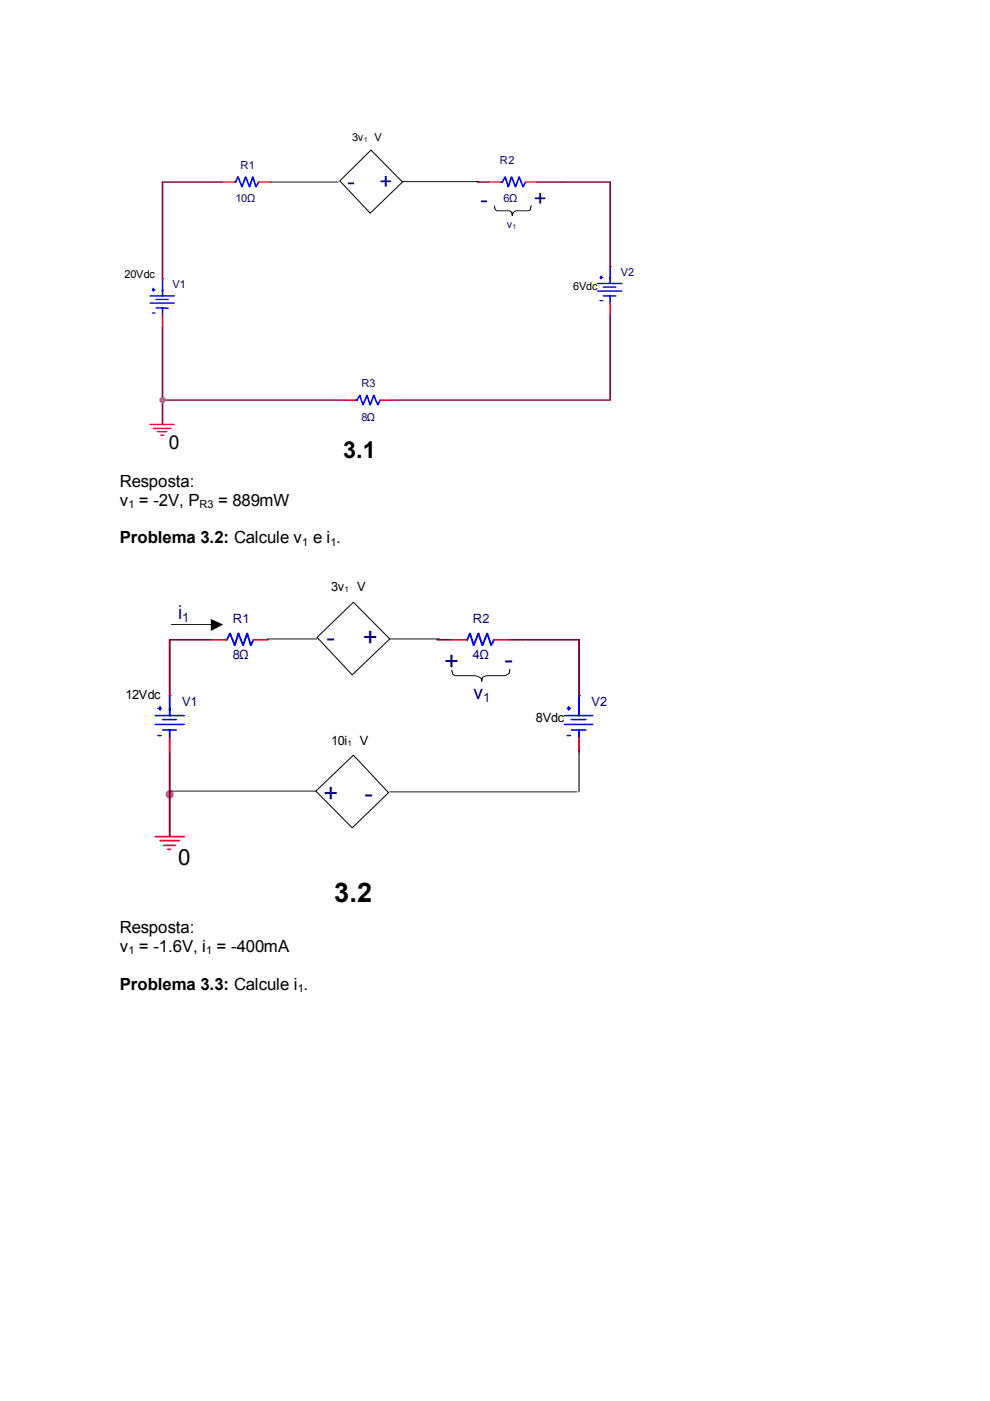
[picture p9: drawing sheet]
<svg xmlns="http://www.w3.org/2000/svg" width="210mm" height="297mm" viewBox="0 0 210 297" stroke-linecap="round" stroke-linejoin="round" font-family="sans-serif">
<path d="M47.2 38.6h-12.7v20.5M101.2 38.6h2.3M113.9 38.6h15.5v17.9M34.5 69.4v20.6M129.4 66.8v18h-46.3M34.5 84.8h38.5" fill="none" stroke="#800040" stroke-width=".32"/>
<g fill="none" stroke="#00f" stroke-width=".32">
<path d="M49.8 38.6h.2l.5-1.1 .8 2.1 .8-2.1 .8 2.1 .7-2.1 .7 2.1 .6-1M106.2 38.6h.3l.6-1.1 .7 2.1 .7-2.1 .8 2.1 .8-2.1 .8 2.1 .5-1M34.5 59.1v3.6M127.3 58.8h.5M127.4 58.6v.5M129.4 56.5v3.6M31.8 62.7h5.1M31.8 64.3h5.1M32.3 61.5h.6M32.3 66.4h.6M32.5 61.1v.6M33.1 63.5h2.5"/>
<path d="M33.1 65.3l2.5 .1M34.5 65.3v1.5M126.7 61.7h5.1M126.7 60.1h5.1M127.3 63.7h.5M127.9 60.9h2.7M127.9 62.7h2.7M129.4 62.7v1.6M75.4 84.8h.3l.6-1 .7 2 .8-2 .7 2 .7-2 .9 2 .5-1"/>
</g>
<g fill="none" stroke="#f00" stroke-width=".32">
<path d="M47.2 38.6h2.6M54.9 38.6h2.5M103.5 38.6h2.7M111.4 38.6h2.5M34.5 59.1h.1M129.4 56.5h.1M34.5 66.8v2.6M129.4 64.3v2.5M31.8 90h5.1M32.5 90.8h3.7M33.4 91.5h1.9M34.1 92.3h.5"/>
<path d="M73 84.8h2.4M80.6 84.8h2.5"/>
</g>
<circle cx="34.5" cy="84.8" r=".55" fill="#f0f" stroke="#f0f" stroke-width=".32"/>
<path d="M57.4 38.6h14.3M85.1 38.5h16.4" fill="none" stroke="#000" stroke-width=".21"/>
<path d="M72.1 38.3l6.6-6.5 6.6 6.8-6.8 6.6z" fill-rule="evenodd" fill="#fff" stroke="#000" stroke-width=".21"/>
<path d="M112.6 43.6l-.2 .8-.1 .2-3 .1-.5 .3-.2 .7-.1-.7-.4-.3h-2.8l-.3-.3-.2-.7" fill="none" stroke="#000" stroke-width=".21"/>
<g fill="none" stroke="#00f" stroke-width=".37">
<path d="M47.9 135.6h.2l.7-1.3 1 2.5 .7-2.5 1.1 2.5 .8-2.5 .8 2.5 .6-1.2M98.8 135.6h.3l.6-1.3 .7 2.5 1-2.5 .9 2.5 1-2.5 .8 2.5 .6-1.2M32.9 153.6h6.1M32.9 151.7h6.1M33.5 150.2h.6M33.5 156h.6M34 149.9v.6M34.5 152.6h2.8M34.5 154.8h2.8M36 147.5v4.2M36 154.8v1.7M119.7 153.6h5.9"/>
<path d="M119.7 151.7h5.9M120.3 150.2h.6M120.3 156h.6M120.6 149.9v.6M121.2 152.6h3M121.2 154.8h3M122.8 147.5v4.2M122.8 154.8v1.7"/>
</g>
<path d="M44.9 135.6h3M53.8 135.6h3M95.8 135.6h3M104.7 135.6h3.1M36 147.5h.1M36 156.5v2.9M122.8 147.5h.1M122.8 156.5v2.9M32.9 177.4h6.1M34 178.2h4M34.7 179.2h2.5M35.6 180.1h.6" fill="none" stroke="#f00" stroke-width=".37"/>
<path d="M44.9 135.6h-8.9v11.9M92.7 135.6h3.1M107.8 135.6h15v11.9M36 159.4v18" fill="none" stroke="#800040" stroke-width=".37"/>
<circle cx="36" cy="168.4" r=".7" fill="#f0f" stroke="#f0f" stroke-width=".37"/>
<g fill="#fff" stroke="#000" stroke-width=".21">
<path d="M67.2 135.1l7.7-7.4 7.7 7.8-7.9 7.6z" fill-rule="evenodd"/>
<path d="M67 167.7l7.9-7.6 7.5 8-7.7 7.4z" fill-rule="evenodd"/>
</g>
<path d="M36.3 132.4h8.7M56.6 135.5h10.6M82.6 135.5h10.5M108.1 141.9l-.1 .9-.8 .5h-4.1l-.8 .3-.2 .8v-.5l-1.3-.6h-4.4l-.4-.4-.2-.8M122.8 159.1v8.8M36 167.7h31M82.6 167.9h39.7" fill="none" stroke="#000" stroke-width=".21"/>
<path d="M44.7 131.2l2.6 1.2-2.6 1.4z" fill="#000"/>
<text font-size="5.8" x="70.9" y="191.2">3.2</text>
<g font-size="5.4" fill="#000080">
<text x="69.3" y="137">-</text>
<text x="77" y="137">+</text>
<text x="94.1" y="142.1">+</text>
<text x="106.9" y="141.6">-</text>
<text x="68.6" y="170.1">+</text>
<text x="77.3" y="170.1">-</text>
</g>
<text font-size="4.9" x="72.7" y="97.2">3.1</text>
<g font-size="4.7" fill="#000080">
<text x="73.7" y="40">-</text>
<text x="80.4" y="40">+</text>
<text x="101.9" y="43.9">-</text>
<text x="113.2" y="43.7">+</text>
</g>
<text font-size="4.7" x="37.8" y="183.5">0</text>
<text font-size="4.1" x="35.8" y="95.2">0</text>
<g font-size="4.1" fill="#000080">
<text x="37.8" y="131.3">i</text>
<text x="100.4" y="148.3">v</text>
</g>
<g font-size="3.6">
<text x="25.4" y="103.2">Resposta:</text>
<text x="25.4" y="107.3">v = -2V, P</text>
<text x="46.2" y="107.3">= 889mW</text>
<text x="25.4" y="115.2">Problema 3.2: Calcule v e i .</text>
<text x="25.4" y="197.8">Resposta:</text>
<text x="25.4" y="201.8">v = -1.6V, i = -400mA</text>
<text x="25.4" y="209.8">Problema 3.3: Calcule i .</text>
</g>
<g font-size="2.7">
<text x="70.2" y="125.2">3v</text>
<text x="75.7" y="125.2">V</text>
<text x="26.6" y="148.3">12Vdc</text>
<text x="113.6" y="153.2">8Vdc</text>
<text x="70.2" y="157.9">10i</text>
<text x="76.3" y="157.9">V</text>
</g>
<g font-size="2.7" fill="#000080">
<text x="38.6" y="131.8">1</text>
<text x="49.4" y="132.2">R1</text>
<text x="100.2" y="132.2">R2</text>
<text x="49.4" y="139.6">8Ω</text>
<text x="100.2" y="139.6">4Ω</text>
<text x="38.6" y="149.6">V1</text>
<text x="102.4" y="148.8">1</text>
<text x="125.4" y="149.6">V2</text>
</g>
<g font-size="2.3">
<text x="74.7" y="30">3v</text>
<text x="79.4" y="30">V</text>
<text x="26.4" y="59">20Vdc</text>
<text x="121.5" y="61.5">6Vdc</text>
<text x="27.3" y="107.8">1</text>
<text x="42.3" y="107.8">R3</text>
<text x="64.1" y="115.7">1</text>
<text x="70.1" y="115.7">1</text>
<text x="27.3" y="202.4">1</text>
<text x="43.7" y="202.4">1</text>
<text x="63.2" y="210.3">1</text>
</g>
<g font-size="2.3" fill="#000080">
<text x="51" y="35.7">R1</text>
<text x="106" y="34.7">R2</text>
<text x="50" y="42.8">10Ω</text>
<text x="106.8" y="42.8">6Ω</text>
<text x="107.4" y="48.4">v</text>
<text x="131.7" y="58.4">V2</text>
<text x="36.6" y="61">V1</text>
<text x="76.6" y="82.1">R3</text>
<text x="76.6" y="89.2">8Ω</text>
</g>
<g font-size="1.7">
<text x="73.1" y="125.6">1</text>
<text x="73.7" y="158.2">1</text>
</g>
<text font-size="1.5" x="77.1" y="30.1">1</text>
<text font-size="1.5" fill="#000080" x="108.6" y="48.5">1</text>
</svg>
